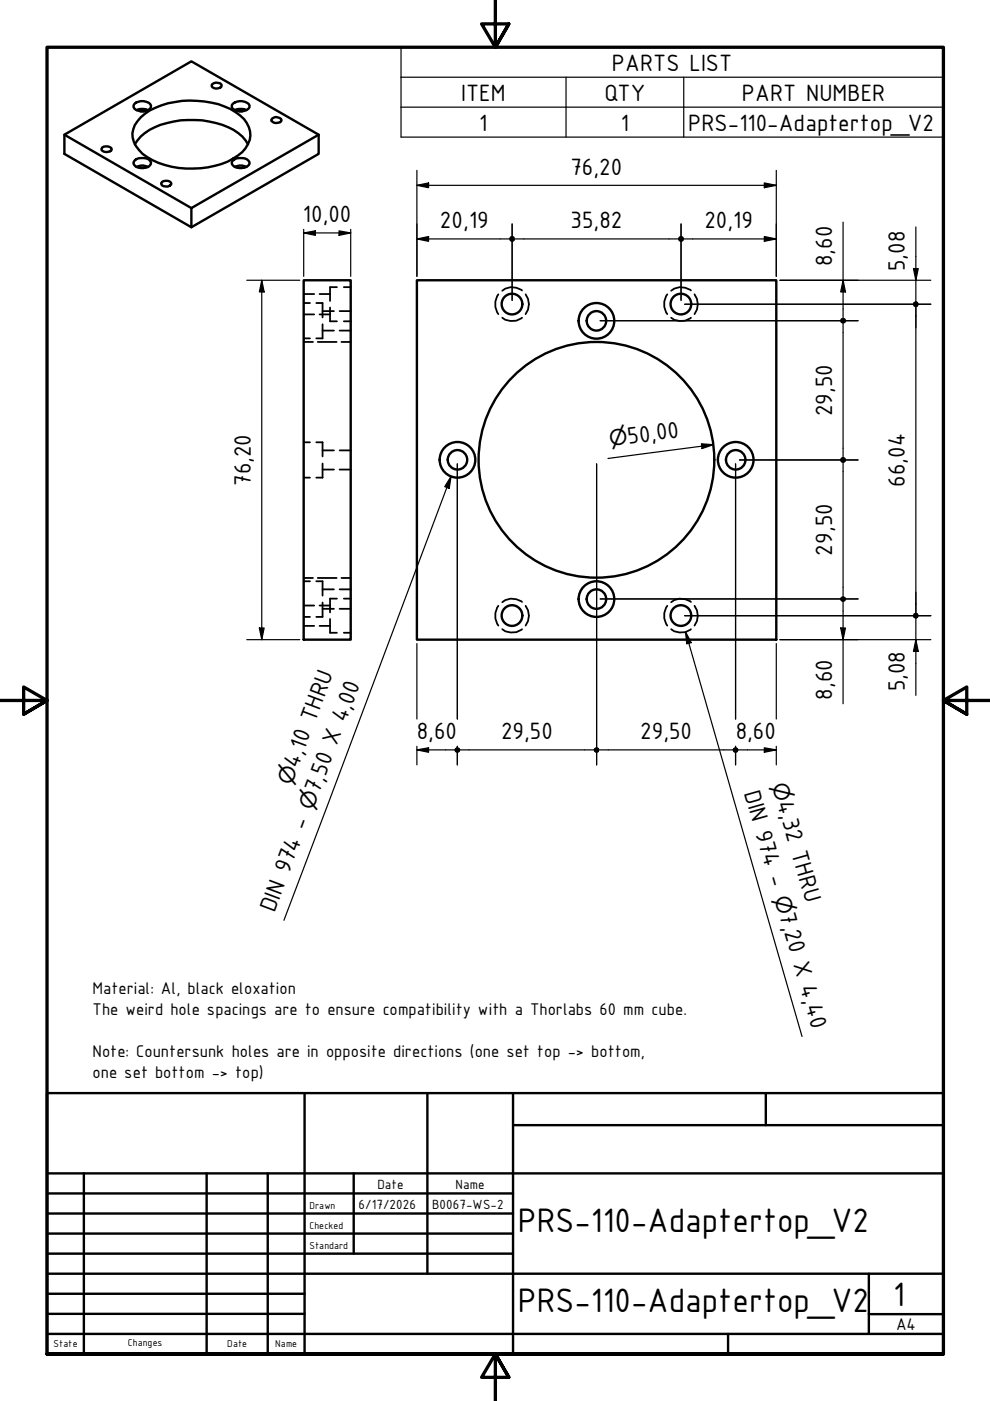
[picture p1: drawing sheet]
<svg xmlns="http://www.w3.org/2000/svg" width="210mm" height="297mm" viewBox="0 0 210 297" stroke-linecap="round" stroke-linejoin="round" font-family="sans-serif">
<!-- layer: Visible (ISO) -->
<g fill="none" stroke="#000" stroke-width=".51">
<path d="M45 17.8a1.39 1.39 0 0 1 2 .3 1.05 1.05 0 0 1-1.5 .6l-.6-.4zM13.7 28.6l26.9 15.5M21.7 31.3a1.42 1.42 0 0 1 2 .3 1.34 1.34 0 0 1-2.2 .2zM28.5 22a2.42 2.42 0 0 1 3.5 .3 1.06 1.06 0 0 1-1 1.2 2.31 2.31 0 0 1-2.7-.8zM28.6 30.6a11.2 11.2 0 0 1 8.2-4.8 18.8 18.8 0 0 1 13.7 2.4l.9 .7 1.2 1.7M28.8 33.8a2.84 2.84 0 0 1 3 .3 1.1 1.1 0 0 1-.2 1.2 1.1 1.1 0 0 1-1.1 .3 1.99 1.99 0 0 1-2.2-.9v-.3zM29 35.4a2.88 2.88 0 0 1 2.4 0M29 23.4a2.88 2.88 0 0 1 2.4 0M29.8 35.6h.7M29.8 23.6h.7M29.8 24.9a15.7 15.7 0 0 1 10.4-3.6 16.1 16.1 0 0 1 10.7 3.2 4.9 4.9 0 0 1-.4 8.4 18.1 18.1 0 0 1-12.7 2.7 15.5 15.5 0 0 1-7.6-3 5 5 0 0 1-1.6-6.1zM34.4 38.6a1.33 1.33 0 0 1 1.9 .3 1.22 1.22 0 0 1-2.1 .2v-.3z"/>
<path d="M49.3 22a2.51 2.51 0 0 1 3.6 .3 1.06 1.06 0 0 1-1 1.2 2.36 2.36 0 0 1-2.8-.8zM49.3 34.1a2.51 2.51 0 0 1 3.6 .3 1.62 1.62 0 0 1-2.2 1.2 1.41 1.41 0 0 1-1.6-1.2zM49.8 23.4a3 3 0 0 1 2.5 0M49.8 35.4a3 3 0 0 1 2.5 0M50.7 23.6h.6M50.7 35.6h.6M57.7 25.1a1.36 1.36 0 0 1 2 .3 1.34 1.34 0 0 1-2.2 .2zM67.6 28.6l-27 15.5v4.1l-26.9-15.6v-4l26.9-15.6 27 15.6v4l-27 15.6M64.4 59.4h10v76.2h-10zM88.4 59.4h76.2v76.2h-76.2z"/>
<circle cx="108.6" cy="64.5" r="2.19"/>
<circle cx="126.5" cy="68" r="2.06"/>
<circle cx="126.5" cy="68" r="3.8"/>
<circle cx="144.4" cy="64.5" r="2.19"/>
<circle cx="97" cy="97.5" r="2.06"/>
<circle cx="97" cy="97.5" r="3.8"/>
<circle cx="126.5" cy="97.5" r="25"/>
<circle cx="156" cy="97.5" r="2.06"/>
<circle cx="156" cy="97.5" r="3.8"/>
<circle cx="108.6" cy="130.5" r="2.19"/>
<circle cx="126.5" cy="127" r="2.06"/>
<circle cx="126.5" cy="127" r="3.8"/>
<circle cx="144.4" cy="130.5" r="2.19"/>
</g>
<!-- layer: Hidden (ISO) -->
<g fill="none" stroke="#000" stroke-width=".38">
<path d="M64.4 62.3h2.2M64.4 66.7h2.2M64.4 71.7h1.3M64.4 64.2h1.3M64.4 72.5h2M67.1 64.2h1.3v3.1M67.4 72.5h4M67.8 62.3h2.2M67.8 66.7h2.2M68.4 68.8v2.9h-1.3M68.4 70.1h2.4M68.4 66h2.4"/>
<path d="M70 65.2v2.9h1.4M71.4 60.9h-1.4v2.9M72 70.1h2.4M72 66h2.4M72.4 72.5h2M72.9 60.9h1.5M72.9 68.1h1.5M105.7 62.4a3.6 3.6 0 0 0 0 4.2M106.5 67.4a3.4 3.4 0 0 0 4.2 0M110.7 61.6a3.5 3.5 0 0 0-4.2 0M111.4 62.4a3.5 3.5 0 0 1 0 4.2M141.5 62.4a3.6 3.6 0 0 0 0 4.2"/>
<path d="M142.3 67.4a3.4 3.4 0 0 0 4.2 0M146.5 61.6a3.5 3.5 0 0 0-4.2 0M147.3 62.4a3.5 3.5 0 0 1 0 4.2M64.4 93.8h1.3M67.1 93.8h1.3v3M68.4 98.3v3h-1.3M68.4 99.6h2.4M68.4 95.5h2.4M72 99.6h2.4M72 95.5h2.4M64.4 101.3h1.3M64.4 128.4h2.2"/>
<path d="M64.4 132.7h2.2M64.4 130.8h1.3M64.4 123.2h1.3M64.4 122.5h2M67.1 123.2h1.3v3.1M67.4 122.5h4M67.8 128.4h2.2M67.8 132.7h2.2M68.4 127.7v3.1h-1.3M68.4 129.1h2.4M68.4 125h2.4M70 131.2v3h1.4"/>
<path d="M71.4 126.9h-1.4v2.9M72 129.1h2.4M72 125h2.4M72.4 122.5h2M72.9 126.9h1.5M72.9 134.2h1.5M105.7 128.4a3.6 3.6 0 0 0 0 4.2M106.5 133.4a3.4 3.4 0 0 0 4.2 0M110.7 127.6a3.5 3.5 0 0 0-4.2 .1M111.4 128.4a3.5 3.5 0 0 1 0 4.2M141.5 128.4a3.6 3.6 0 0 0 0 4.2M142.3 133.4a3.4 3.4 0 0 0 4.2 0"/>
<path d="M146.5 127.6a3.5 3.5 0 0 0-4.2 .1M147.3 128.4a3.5 3.5 0 0 1 0 4.2"/>
</g>
<!-- layer: Symbol (ISO) -->
<path d="M85 16.4v-6.4h115v6.4M85 16.4h115v6.3M85 16.4v12.7h115v-6.4M120 16.4v12.7M145 16.4v12.7M85 22.7h115M95.6 101l-.4 2.6-.9-.4zM95.6 101l-35.4 94.1M145.4 134l1.2 2.3-1 .2zM145.4 134l24.7 85.8" fill="none" stroke="#000" stroke-width=".25"/>
<!-- layer: Border (ISO) -->
<path d="M105 0v10l-2.9-4.9h5.8l-2.9 4.9 2.9-4.9M0 148.5h10l-5-2.8v5.7l5-2.9-5 2.9M210 148.5h-10l5-2.8v5.7l-5-2.9 5 2.9M10 287.1v-277.1h190v277.1h-190h190M107.9 292l-2.9-4.9 2.9 4.9h-5.8l2.9-4.9v9.9" fill="none" stroke="#000" stroke-width=".7"/>
<!-- layer: Title (ISO) -->
<g fill="none" stroke="#000" stroke-width=".51">
<path d="M10 231.8h190v55.3h-190zM64.6 231.8v55.3M90.6 231.8v38.3M108.8 238.6h91.2M108.8 231.8v55.3M162.4 231.8v6.8M10 253h98.8M10 257.3h98.8M10 248.8h190M17.8 248.8v38.3M43.8 248.8v38.3M56.8 248.8v38.3"/>
<path d="M75 248.8v17M10 261.5h98.8M10 265.8h98.8M10 270.1h190M10 274.3h54.6M10 278.6h54.6M184.2 278.6h15.8M184.2 270.1v12.7M10 282.8h190M154.4 282.8v4.3"/>
</g>
<!-- layer: Dimension (ISO) -->
<g fill="none" stroke="#000" stroke-width=".25">
<path d="M88.4 39.3l2.5-.5v1zM88.4 39.3h76.2M88.4 36.1v22.5M162.1 38.8l2.5 .5-2.5 .5zM164.6 36.1v22.5M52.3 59.4h11.3M55.5 59.4l.5 2.5h-1zM55.5 59.4v76.2M64.4 49.4l2.5-.5v1zM64.4 49.4h10M64.4 48.6v10M71.9 48.9l2.5 .5-2.5 .5z"/>
<path d="M74.4 48.6v10M88.4 50.7l2.5-.5v1zM88.4 50.7h19.5M108.6 47.5v16.2M109.2 50.7h34.6M144.4 47.5v16.2M145 50.7h19.6M162.1 50.2l2.5 .5-2.5 .5zM165.4 59.4h32M178.8 59.4l.5 2.5h-1.1zM178.8 47.1v20.3M193.7 56.9h1l-.5 2.5z"/>
<path d="M194.2 48.1v16.4M127.3 68h54.6M145.2 64.5h52.2M178.8 68.6v28.3M194.2 65.1v64.8M97 98.3v54.1M126.5 98.3v63.9M148.7 94.1l2.6 .2-2.5 .8zM151.3 94.3l-22.4 2.9M156 98.3v54.1M156.8 97.5h25.1M178.8 98.2v28.2"/>
<path d="M52.3 135.6h11.3M55 133.1h1l-.5 2.5zM88.4 136.4v16M127.3 127h54.6M145.2 130.5h52.2M164.6 136.4v16M165.4 135.6h32M178.2 133.1h1.1l-.5 2.5zM178.8 127.6v21.6M194.2 135.6l.5 2.5h-1zM194.2 130.5v16.9M88.4 159l2.5-.5v1z"/>
<path d="M88.4 158.2v4M88.4 159h7.9M97 158.2v4M97.6 159h28.3M127.1 159h28.2M156 158.2v4M156.6 159h8M162.1 158.5l2.5 .5-2.5 .5zM164.6 158.2v4"/>
</g>
<g fill="#000">
<path d="M88.4 39.3l2.5-.5v1z" fill-rule="evenodd"/>
<path d="M162.1 38.8l2.5 .5-2.5 .5z" fill-rule="evenodd"/>
<path d="M64.4 49.4l2.5-.5v1z" fill-rule="evenodd"/>
<path d="M71.9 48.9l2.5 .5-2.5 .5z" fill-rule="evenodd"/>
<path d="M88.4 50.7l2.5-.5v1z" fill-rule="evenodd"/>
<path d="M162.1 50.2l2.5 .5-2.5 .5z" fill-rule="evenodd"/>
<path d="M193.7 56.9h1l-.5 2.5z" fill-rule="evenodd"/>
<path d="M55.5 59.4l.5 2.5h-1z" fill-rule="evenodd"/>
<path d="M178.8 59.4l.5 2.5h-1.1z" fill-rule="evenodd"/>
<path d="M148.7 94.1l2.6 .2-2.5 .8z" fill-rule="evenodd"/>
<path d="M55 133.1h1l-.5 2.5z" fill-rule="evenodd"/>
<path d="M178.2 133.1h1.1l-.5 2.5z" fill-rule="evenodd"/>
<path d="M194.2 135.6l.5 2.5h-1z" fill-rule="evenodd"/>
<path d="M88.4 159l2.5-.5v1z" fill-rule="evenodd"/>
<path d="M126 158.6l.5-.2 .4 .2 .2 .4-.2 .4-.4 .2-.5-.2-.1-.4z" fill-rule="evenodd"/>
<path d="M162.1 158.5l2.5 .5-2.5 .5z" fill-rule="evenodd"/>
<circle cx="108.5" cy="50.6" r=".62"/>
<circle cx="108.6" cy="50.7" r=".63"/>
<circle cx="144.4" cy="50.7" r=".63"/>
<circle cx="178.7" cy="68" r=".62"/>
<circle cx="178.8" cy="68" r=".63"/>
<circle cx="194.2" cy="64.5" r=".63"/>
<circle cx="178.7" cy="97.5" r=".63"/>
<circle cx="178.8" cy="97.5" r=".63"/>
<circle cx="178.7" cy="127" r=".62"/>
<circle cx="178.8" cy="127" r=".61"/>
<circle cx="194.1" cy="130.6" r=".62"/>
<circle cx="96.9" cy="159" r=".61"/>
<circle cx="97" cy="159" r=".62"/>
<circle cx="126.5" cy="159" r=".61"/>
<circle cx="155.9" cy="159" r=".61"/>
<circle cx="156" cy="159" r=".62"/>
</g>
<!-- layer: Symbol (ISO) -->
<g fill="#000">
<path d="M95.6 101l-.4 2.6-.9-.4z" fill-rule="evenodd"/>
<path d="M145.4 134l1.2 2.3-1 .2z" fill-rule="evenodd"/>
</g>
<g font-size="7.7">
<text x="109.8" y="261.2">PRS-110-Adaptertop_V2</text>
<text x="109.8" y="278.2">PRS-110-Adaptertop_V2</text>
<text x="189.4" y="276.8">1</text>
</g>
<g font-size="5.4">
<text x="129.7" y="15">PARTS LIST</text>
<text x="97.8" y="21.3">ITEM</text>
<text x="128.1" y="21.3">QTY</text>
<text x="157.3" y="21.3">PART NUMBER</text>
<text x="101.6" y="27.7">1</text>
<text x="131.6" y="27.7">1</text>
<text x="145.9" y="27.7">PRS-110-Adaptertop_V2</text>
<text x="121" y="37">76,20</text>
<text x="64.2" y="47.1">10,00</text>
<text x="93.3" y="48.4">20,19</text>
<text x="121" y="48.4">35,82</text>
<text x="149.4" y="48.4">20,19</text>
<text x="176.5" y="56.4" transform="rotate(-90 176.5 56.4)">8,60</text>
<text x="191.8" y="57.5" transform="rotate(-90 191.8 57.5)">5,08</text>
<text x="176.5" y="88.3" transform="rotate(-90 176.5 88.3)">29,50</text>
<text x="133.2" y="94.2" transform="rotate(-8 133.2 94.2)">50,00</text>
<text x="53.2" y="103" transform="rotate(-90 53.2 103)">76,20</text>
<text x="191.8" y="103.2" transform="rotate(-90 191.8 103.2)">66,04</text>
<text x="176.5" y="117.8" transform="rotate(-90 176.5 117.8)">29,50</text>
<text x="176.5" y="148.4" transform="rotate(-90 176.5 148.4)">8,60</text>
<text x="191.8" y="146.6" transform="rotate(-90 191.8 146.6)">5,08</text>
<text x="88.4" y="156.7">8,60</text>
<text x="106.2" y="156.7">29,50</text>
<text x="135.7" y="156.7">29,50</text>
<text x="156" y="156.7">8,60</text>
<text x="63.1" y="163" transform="rotate(-70 63.1 163)">4,10 THRU</text>
<text x="67.7" y="168.3" transform="rotate(-70 67.7 168.3)">7,50 X 4,00</text>
<text x="157.7" y="168.1" transform="rotate(74 157.7 168.1)">DIN 974 -</text>
<text x="164.7" y="170.2" transform="rotate(74 164.7 170.2)">4,32 THRU</text>
<text x="58.2" y="193.5" transform="rotate(-70 58.2 193.5)">DIN 974 -</text>
<text x="165.2" y="194" transform="rotate(74 165.2 194)">7,20 X 4,40</text>
</g>
<g font-size="4.6">
<text x="129.3" y="94.7" transform="rotate(-8 129.3 94.7)">⌀</text>
<text x="61.8" y="166.7" transform="rotate(-70 61.8 166.7)">⌀</text>
<text x="163.6" y="166.4" transform="rotate(74 163.6 166.4)">⌀</text>
<text x="66.3" y="171.9" transform="rotate(-70 66.3 171.9)">⌀</text>
<text x="164.1" y="190.3" transform="rotate(74 164.1 190.3)">⌀</text>
</g>
<g font-size="3.9">
<text x="19.6" y="210.8">Material: Al, black eloxation</text>
<text x="19.6" y="215.3">The weird hole spacings are to ensure compatibility with a Thorlabs 60 mm cube.</text>
<text x="19.6" y="224.1">Note: Countersunk holes are in opposite directions (one set top -&gt; bottom,</text>
<text x="19.6" y="228.6">one set bottom -&gt; top)</text>
<text x="190" y="282">A4</text>
</g>
<g font-size="3">
<text x="76" y="256.3">6/17/2026</text>
<text x="80" y="252">Date</text>
<text x="91.6" y="256.3">B0067-WS-2</text>
<text x="96.6" y="252">Name</text>
</g>
<g font-size="2.3">
<text x="65.6" y="256.3">Drawn</text>
<text x="65.6" y="260.5">Checked</text>
<text x="65.6" y="264.8">Standard</text>
<text x="11.4" y="285.7">State</text>
<text x="27.1" y="285.4">Changes</text>
<text x="48.2" y="285.7">Date</text>
<text x="58.4" y="285.7">Name</text>
</g>
</svg>
